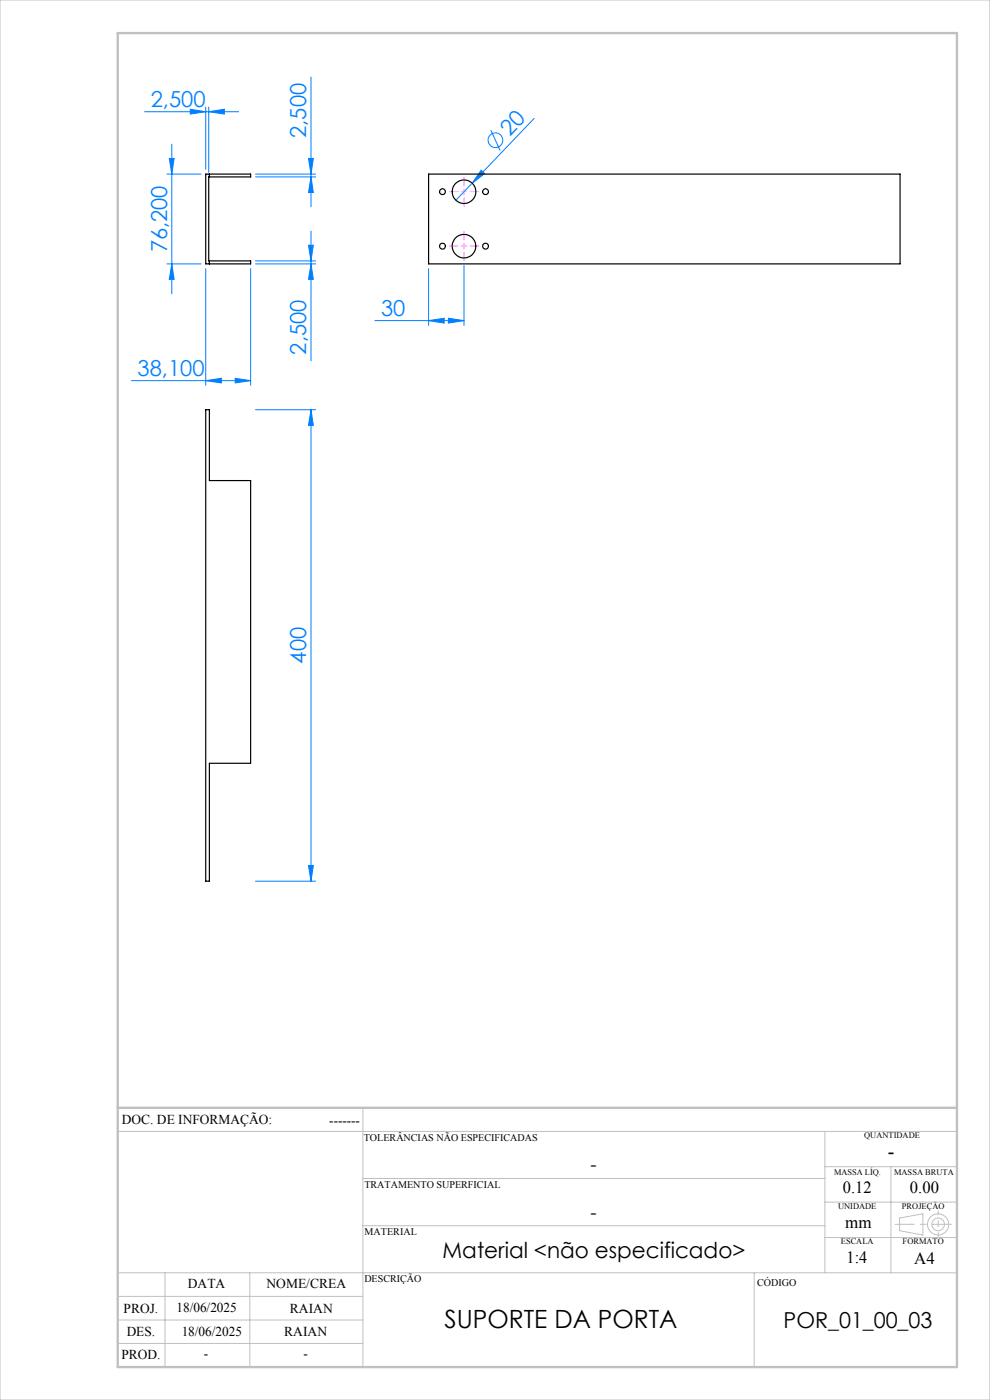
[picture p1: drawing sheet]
<svg xmlns="http://www.w3.org/2000/svg" width="210mm" height="297mm" viewBox="0 0 210 297" stroke-linecap="round" stroke-linejoin="round" font-family="sans-serif">
<g fill="none" stroke="#0080ff" stroke-width=".21">
<path d="M66 16.3v27.6M30.7 23.7h19.9M35.4 36.9h7.3M35.9 33.6h1l-.5 3.3zM36.4 30.6v31.7M40.4 23.2l3.2 .5-3.2 .5zM43.6 22.7v13.2M44.3 23.7l3.3-.5v1zM44.3 22.7v13.8M54.2 36.9h12.8M54.2 37.5h12.8M65.4 33.6h1.1l-.5 3.3z"/>
<path d="M66 37.5l.5 3.3h-1.1zM100.2 38.9l-3.5 3.6M102.1 36.1l.7 .7-2.6 2.1zM104.1 27.6l2 4.3M113.3 25.1l-13.1 13.8M35.4 56h7.3M36.4 56l.5 3.3h-1zM43.6 57v24.7M53.2 57v24.7M54.2 56h12.8M54.2 55.3h12.8M65.4 52h1.1l-.5 3.3z"/>
<path d="M66 56l.5 3.3h-1.1zM66 49v27.5M90.9 57v12M98.4 56.3v12.7M79.5 68h18.9M90.9 68l3.3-.5v1zM95.1 67.5l3.3 .5-3.3 .5zM27.9 80.7h25.3M43.6 80.7l3.4-.4v.9zM49.9 80.3l3.3 .4-3.3 .5zM54.2 86.9h12.8M66 86.9l.5 3.3h-1.1z"/>
<path d="M66 86.9v100M54.2 186.9h12.8M65.4 183.6h1.1l-.5 3.3z"/>
<circle cx="105.1" cy="29.7" r="1.56"/>
</g>
<g fill="none" stroke="#c0c0c0" stroke-width=".21">
<path d="M0 0h210v297h-210zM77 235v55M25 240h178M77 250h98M175 240v30M175 255h28M175 247.5h28M189 247.5v22.5M190.8 258.4l5-.9v4.5l-5-.9zM25 275h52M25 270h178M35 270v20"/>
<path d="M53 270v20M77 260h98M160 270v20M175 262.5h28M25 285h52M25 280h52"/>
<circle cx="199" cy="259.7" r="1.34"/>
<circle cx="199" cy="259.7" r="2.25"/>
</g>
<path d="M98.4 39.4v-1.9M97.2 52.2h-1.9M97.2 40.7h-1.9M98.4 51v-1.9M98.4 53.5v1.8M98.4 41.9v1.9M99.7 52.2h1.9M99.7 40.7h1.9" fill="none" stroke="#ff80ff" stroke-width=".21" stroke-dasharray="15.2 1.3 1.3 1.3"/>
<path d="M97.8 52.2h1.3M97.8 40.7h1.3M98.4 40v1.3M98.4 51.6v1.2" fill="none" stroke="#ff80ff" stroke-width=".21"/>
<path d="M201.8 259.7h-11.9" fill="none" stroke="#c0c0c0" stroke-width=".21" stroke-dasharray="15.2 1.3 1.3 1.3" stroke-dashoffset="11.2"/>
<path d="M199 256.9v5.4" fill="none" stroke="#c0c0c0" stroke-width=".21" stroke-dasharray="15.2 1.3 1.3 1.3" stroke-dashoffset="14.4"/>
<path d="M25 7h178v283h-178zM25 235h178" fill="none" stroke="#c0c0c0" stroke-width=".5"/>
<g fill="#0080ff">
<path d="M102.1 36.1l.7 .7-2.6 2.1z"/>
<path d="M49.9 80.3l3.3 .4-3.3 .5zM43.6 80.7l3.4-.4v.9zM95.1 67.5l3.3 .5-3.3 .5zM90.9 68l3.3-.5v1z"/>
<path d="M40.4 23.2l3.2 .5-3.2 .5zM44.3 23.7l3.3-.5v1z"/>
<path d="M36.4 56l.5 3.3h-1zM35.9 33.6h1l-.5 3.3z"/>
<path d="M65.4 33.6h1.1l-.5 3.3zM66 37.5l.5 3.3h-1.1zM65.4 52h1.1l-.5 3.3zM66 56l.5 3.3h-1.1zM66 86.9l.5 3.3h-1.1zM65.4 183.6h1.1l-.5 3.3z"/>
</g>
<g fill="none" stroke="#000" stroke-width=".25">
<path d="M43.6 36.9h9.6v.6h-8.9v17.8h8.9v.7h-9.6zM44.4 36.9v.6M90.9 36.9h100v19.1h-100zM44.4 55.3v.7M43.6 86.9h.8v15h8.8v60h-8.8v25h-.8z"/>
<circle cx="93.9" cy="52.2" r=".62"/>
<circle cx="93.9" cy="40.7" r=".62"/>
<circle cx="98.4" cy="40.7" r="2.5"/>
<circle cx="98.4" cy="52.2" r="2.5"/>
<circle cx="103" cy="40.7" r=".61"/>
<circle cx="103" cy="52.2" r=".62"/>
</g>
<text font-size="5.3" x="94.3" y="281.7">SUPORTE DA PORTA</text>
<g font-size="4.7" fill="#0080ff">
<text x="32" y="22.7">2,500</text>
<text x="65" y="29.3" transform="rotate(-90 65 29.3)">2,500</text>
<text x="108.1" y="29.1" transform="rotate(-46 108.1 29.1)">20</text>
<text x="35.4" y="53.5" transform="rotate(-90 35.4 53.5)">76,200</text>
<text x="80.8" y="67">30</text>
<text x="65" y="75.2" transform="rotate(-90 65 75.2)">2,500</text>
<text x="29.2" y="79.7">38,100</text>
<text x="65" y="140.8" transform="rotate(-90 65 140.8)">400</text>
</g>
<g font-size="4.7">
<text x="93.9" y="266.8">Material &lt;não especificado&gt;</text>
<text x="166.2" y="281.7">POR_01_00_03</text>
</g>
<text font-size="4.3" x="188.3" y="245.8">-</text>
<g font-size="4">
<text x="125.2" y="248.4">-</text>
<text x="125.2" y="258.6">-</text>
</g>
<g font-size="3.6">
<text x="178.8" y="253.1">0.12</text>
<text x="193" y="253.1">0.00</text>
<text x="179.3" y="260.6">mm</text>
<text x="179.6" y="267.9">1:4</text>
<text x="193.9" y="268.1">A4</text>
</g>
<g font-size="2.9">
<text x="25.9" y="238.4">DOC. DE INFORMAÇÃO:</text>
<text x="69.8" y="238.6">-------</text>
<text x="39.9" y="273.2">DATA</text>
<text x="56.5" y="273.2">NOME/CREA</text>
<text x="26.2" y="278.6">PROJ.</text>
<text x="37.4" y="278.2">18/06/2025</text>
<text x="61.5" y="278.6">RAIAN</text>
<text x="26.9" y="283.4">DES.</text>
<text x="38.5" y="283.4">18/06/2025</text>
<text x="60.3" y="283.4">RAIAN</text>
<text x="25.7" y="288.3">PROD.</text>
<text x="43.3" y="288">-</text>
<text x="64.4" y="288">-</text>
</g>
<g font-size="2.2">
<text x="77.2" y="242.1">TOLERÂNCIAS NÃO ESPECIFICADAS</text>
<text x="77.3" y="251.9">TRATAMENTO SUPERFICIAL</text>
<text x="77.3" y="261.9">MATERIAL</text>
<text x="77.3" y="272.1">DESCRIÇÃO</text>
<text x="160.6" y="272.8">CÓDIGO</text>
</g>
<g font-size="1.8">
<text x="183.3" y="241.4">QUANTIDADE</text>
<text x="176.9" y="249.2">MASSA LÍQ.</text>
<text x="189.7" y="249.2">MASSA BRUTA</text>
<text x="177.8" y="256.5">UNIDADE</text>
<text x="191.3" y="256.5">PROJEÇÃO</text>
<text x="178.4" y="264">ESCALA</text>
<text x="191.5" y="264">FORMATO</text>
</g>
</svg>
